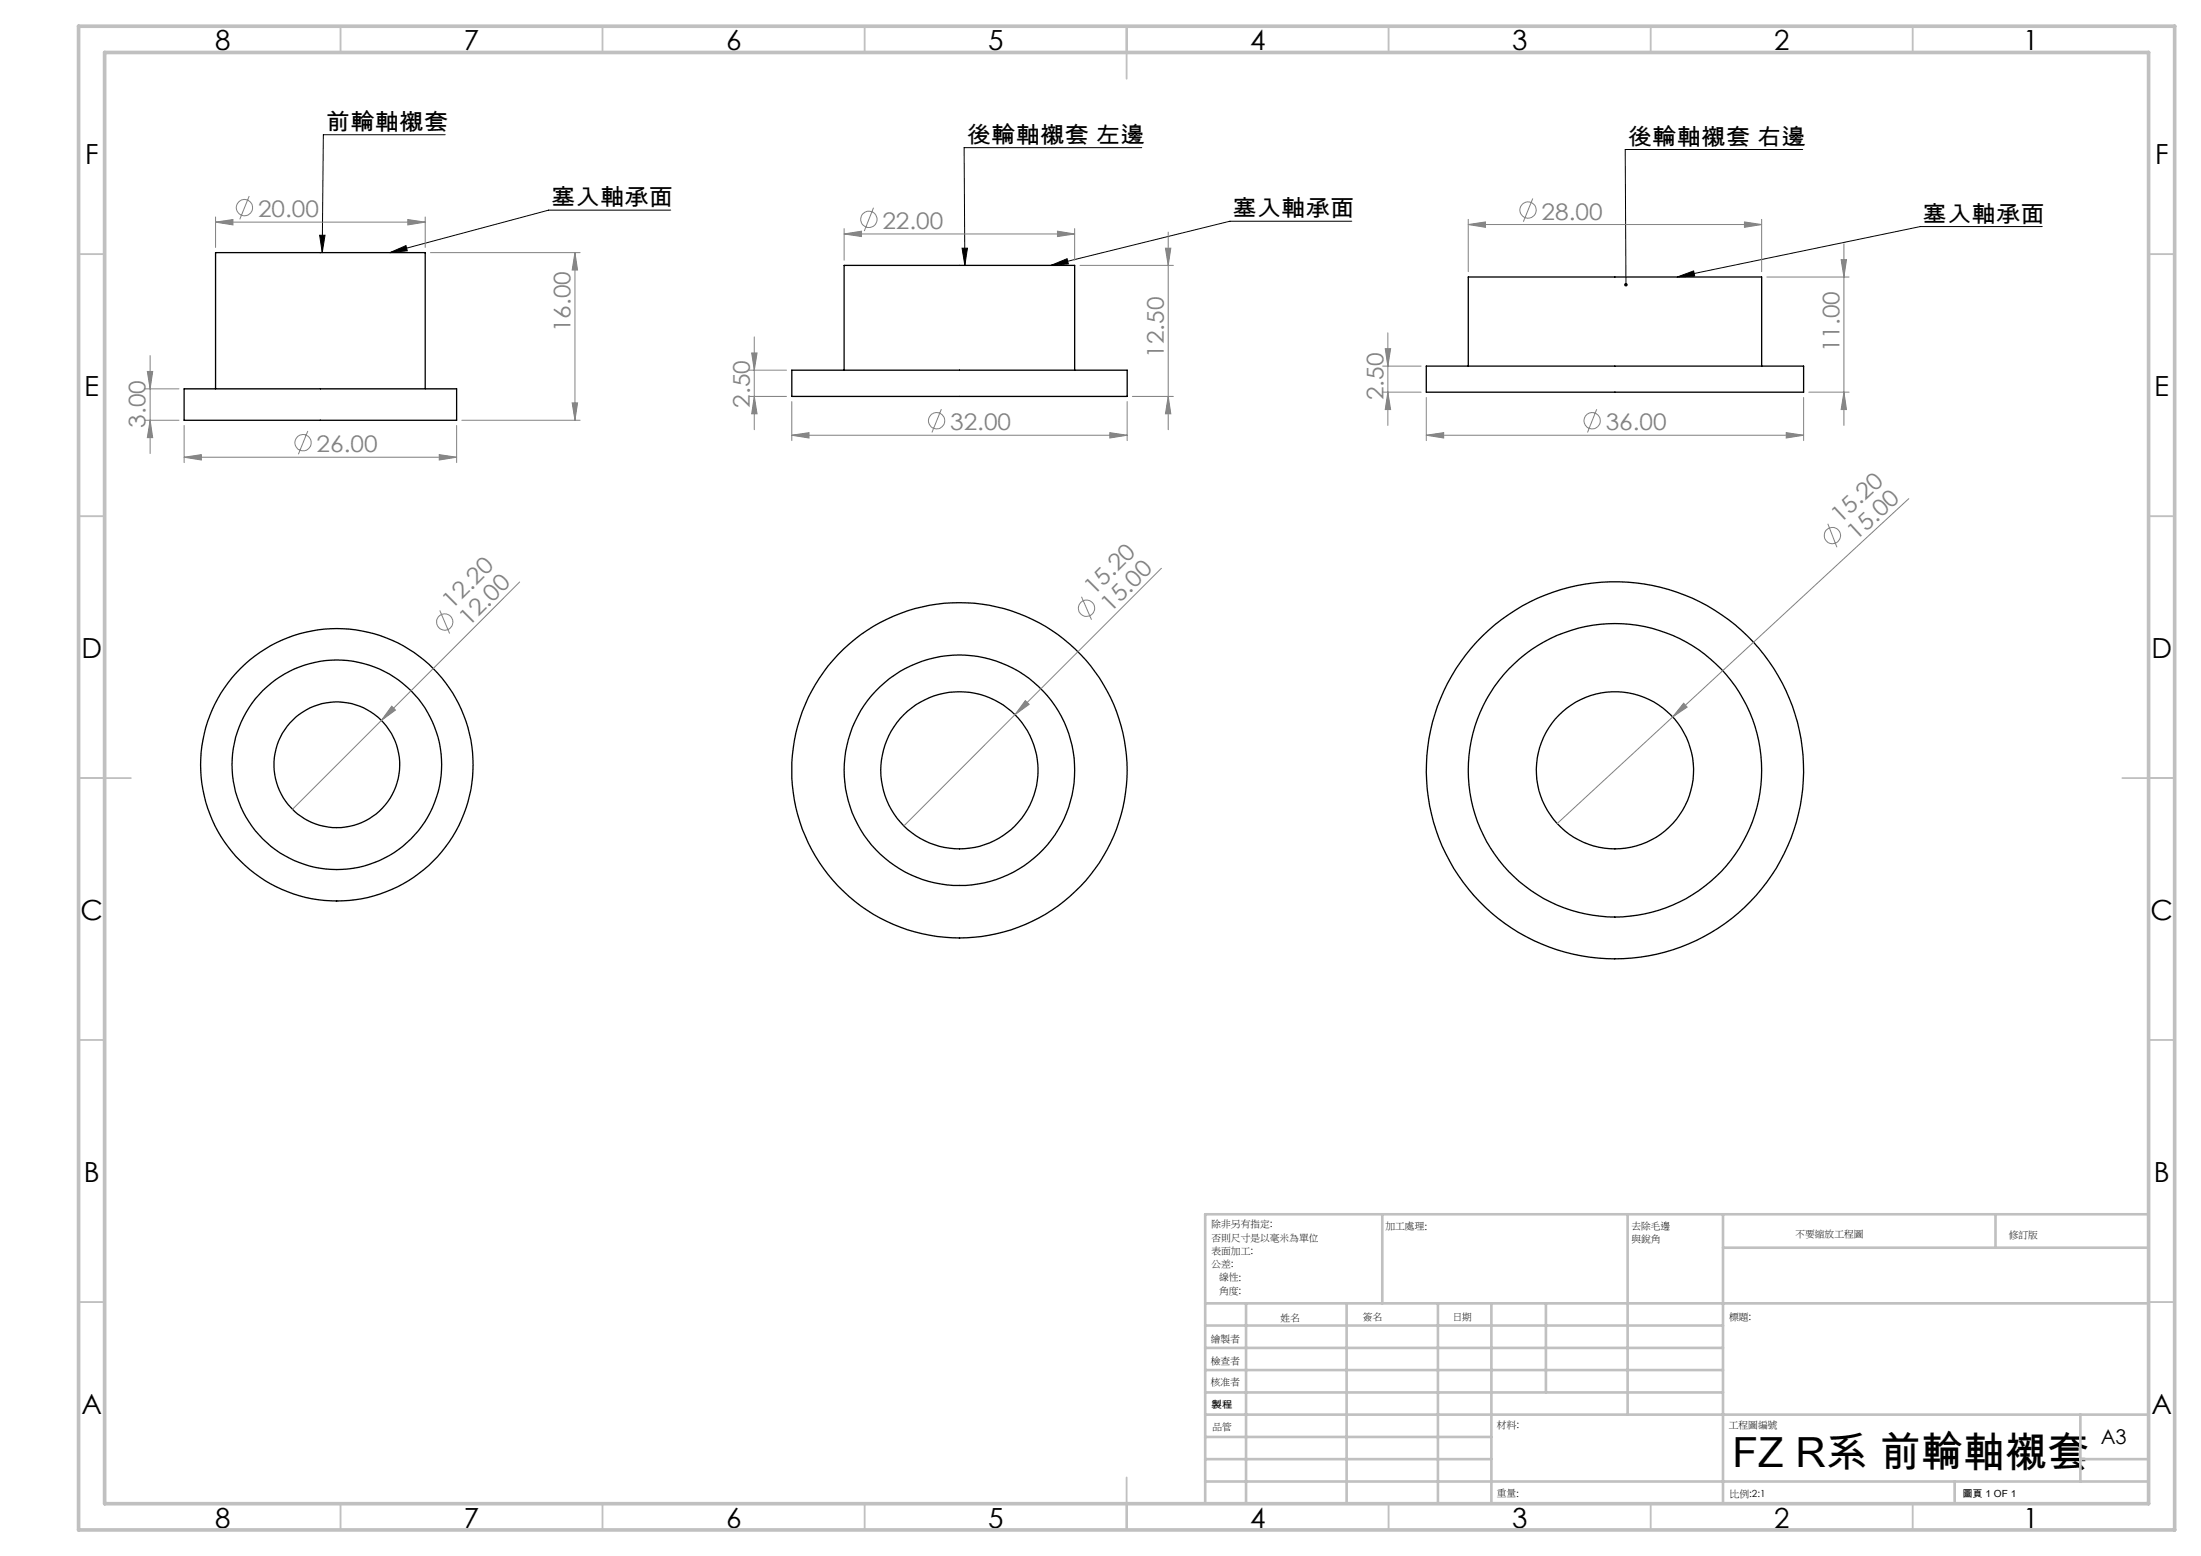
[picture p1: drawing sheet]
<svg xmlns="http://www.w3.org/2000/svg" width="420mm" height="297mm" viewBox="0 0 420 297" stroke-linecap="round" stroke-linejoin="round" font-family="sans-serif">
<g fill="none" stroke="#000" stroke-width=".25">
<path d="M35.1 74.2h52v6h-52zM41.1 74.2v-26h40v26M151.1 70.7h64v5h-64zM161.1 70.7v-20h44v20M272.2 69.9h72v5h-72zM280.2 69.9v-17h56v17"/>
<circle cx="64.3" cy="146" r="26"/>
<circle cx="64.3" cy="146" r="20"/>
<circle cx="64.3" cy="146" r="12"/>
<circle cx="183.1" cy="147" r="15"/>
<circle cx="183.1" cy="147" r="22"/>
<circle cx="183.1" cy="147" r="32"/>
<circle cx="308.2" cy="147" r="15"/>
<circle cx="308.2" cy="147" r="28"/>
<circle cx="308.2" cy="147" r="36"/>
</g>
<g fill="none" stroke="#808080" stroke-width=".19">
<path d="M47.6 37.4l-1.8 4.5M166.7 39.6l-1.8 4.5M292.5 37.9l-1.8 4.4M41.1 42.4l3.3-.5v1zM41.1 41.4v5.8M41.1 42.4h40M77.8 41.9l3.3 .5-3.3 .5zM81.1 41.4v5.8M82.1 48.2h28.6M109.7 48.2l.5 3.3h-1zM109.7 48.2v32M161.1 44.7l3.3-.6v1.1z"/>
<path d="M161.1 43.6v6.1M161.1 44.7h44M201.8 44.1l3.3 .6-3.3 .5zM205.1 43.6v6.1M206.1 50.7h17.8M222.4 47.4h1l-.5 3.3zM222.9 44.3v37.7M280.2 42.9l3.3-.5v1zM280.2 41.9v10M280.2 42.9h56M332.9 42.4l3.3 .5-3.3 .5zM336.2 41.9v10"/>
<path d="M337.1 52.9h15.7M351.3 49.6h1.1l-.5 3.3zM351.9 46.5v34.7M27.6 74.2h6.5M28.1 70.9h1l-.5 3.3zM28.6 67.9v18.7M109.2 76.9h1l-.5 3.3zM142.9 75.7h7.2M142.9 70.7h7.2M143.4 67.4h1.1l-.6 3.3zM143.9 75.7l.6 3.3h-1.1zM143.9 64.3v17.7"/>
<path d="M151.1 76.7v7.4M179.6 78.1l-1.8 4.4M215.1 76.7v7.4M216.1 75.7h7.8M222.9 75.7l.5 3.3h-1zM263.8 74.9h7.4M263.8 69.9h7.4M264.3 66.6h1.1l-.6 3.3zM264.8 74.9l.6 3.3h-1.1zM264.8 63.5v17.7M272.2 75.9v8.2M304.7 78.1l-1.8 4.4"/>
<path d="M344.2 75.9v8.2M345.2 74.9h7.6M351.9 74.9l.5 3.3h-1.1zM27.6 80.2h6.5M28.6 80.2l.5 3.3h-1zM35.1 87.3l3.3-.5v1zM35.1 81.2v7.1M35.1 87.3h52M58.7 82.3l-1.8 4.4M83.8 86.8l3.3 .5-3.3 .5zM87.1 81.2v7.1M88.1 80.2h22.6"/>
<path d="M151.1 83.1l3.3-.5v1zM151.1 83.1h64M211.8 82.6l3.3 .5-3.3 .5zM272.2 83.1l3.3-.5v1zM272.2 83.1h72M340.9 82.6l3.3 .5-3.3 .5zM348.8 100l1.7 4.5M364.2 95.2l-45 41.6M83.9 116.5l1.9 4.4M99.2 111.1l-43.4 43.4M206.4 113.9l1.9 4.4M221.6 108.5l-49.1 49.2"/>
<path d="M74.8 134.8l.7 .7-2.7 2zM195.7 133.7l.7 .7-2.7 2zM319.2 136.8l-22.1 20.4M321.3 134.2l.6 .8-2.7 1.8z"/>
<circle cx="46.6" cy="39.6" r="1.54"/>
<circle cx="165.8" cy="41.9" r="1.55"/>
<circle cx="291.6" cy="40.1" r="1.55"/>
<circle cx="57.8" cy="84.5" r="1.56"/>
<circle cx="178.7" cy="80.3" r="1.55"/>
<circle cx="303.8" cy="80.3" r="1.55"/>
<circle cx="84.9" cy="118.7" r="1.57"/>
<circle cx="207.3" cy="116.1" r="1.55"/>
<circle cx="349.7" cy="102.2" r="1.55"/>
</g>
<path d="M84.9 25.7h-23.2l-.2 22.5M217.9 28.2h-33.9l.1 22.5M344 28.5h-33.9l.2 25.9M61 44.9h1l-.5 3.3zM74.4 48.2l3.1-1.3 .2 1zM128 40.1h-23.3l-30.3 8.1M183.6 47.4h1l-.5 3.3zM200.6 50.7l3-1.3 .3 1zM258 42.2h-23.3l-34.1 8.5M320 52.9l3.2-1.2 .2 1zM389.7 43.2h-23.3l-46.4 9.7" fill="none" stroke="#000" stroke-width=".19"/>
<g fill="none" stroke="#c0c0c0" stroke-width=".35">
<path d="M65 5v5M115 5v5M165 5v5M215 5v10M265 5v5M315 5v5M365 5v5M15 48.5h5M410 48.5h5M15 98.5h5M410 98.5h5M15 148.5h10"/>
<path d="M405 148.5h10M15 198.5h5M410 198.5h5M15 248.5h5M410 248.5h5M65 287v5M115 287v5M165 287v5M215 282v10M265 287v5M315 287v5M365 287v5"/>
</g>
<g fill="none" stroke="#c0c0c0" stroke-width=".5">
<path d="M263.8 231.8v17M310.6 231.8v38.2M328.8 231.8v55.2M328.8 238.2h81.2M380.8 231.8v6.4M410 231.8h-180v55.2M230 248.8h180M230 257.3h98.8M230 253h98.8M237.8 248.8v38.2M257 248.8v38.2M274.4 248.8v38.2"/>
<path d="M284.6 248.8v38.2M295 248.8v17M230 265.8h98.8M230 261.5h98.8M230 278.5h54.6M230 274.3h54.6M230 270h180M397 278.5h13M397 270v12.8M230 282.8h180M373 282.8v4.2"/>
</g>
<path d="M15 5h400v287h-400zM20 10h390v277h-390z" fill="none" stroke="#c0c0c0" stroke-width=".7"/>
<path d="M74.4 48.2l3.1-1.3 .2 1zM61 44.9h1l-.5 3.3zM200.6 50.7l3-1.3 .3 1zM183.6 47.4h1l-.5 3.3zM320 52.9l3.2-1.2 .2 1zM310 54.1a.34 .34 0 0 0 .3 .6v-.3v.3a.34 .34 0 0 0 .3-.5 .34 .34 0 0 0-.6-.1z" fill="#000"/>
<g fill="#808080">
<path d="M321.3 134.2l.6 .8-2.7 1.8z"/>
<path d="M195.7 133.7l.7 .7-2.7 2z"/>
<path d="M74.8 134.8l.7 .7-2.7 2z"/>
<path d="M83.8 86.8l3.3 .5-3.3 .5zM35.1 87.3l3.3-.5v1zM77.8 41.9l3.3 .5-3.3 .5zM41.1 42.4l3.3-.5v1zM211.8 82.6l3.3 .5-3.3 .5zM151.1 83.1l3.3-.5v1zM201.8 44.1l3.3 .6-3.3 .5zM161.1 44.7l3.3-.6v1.1zM340.9 82.6l3.3 .5-3.3 .5zM272.2 83.1l3.3-.5v1zM332.9 42.4l3.3 .5-3.3 .5zM280.2 42.9l3.3-.5v1z"/>
<path d="M109.2 76.9h1l-.5 3.3zM109.7 48.2l.5 3.3h-1zM222.9 75.7l.5 3.3h-1zM222.4 47.4h1l-.5 3.3zM351.9 74.9l.5 3.3h-1.1zM351.3 49.6h1.1l-.5 3.3z"/>
<path d="M28.1 70.9h1l-.5 3.3zM28.6 80.2l.5 3.3h-1zM143.4 67.4h1.1l-.6 3.3zM143.9 75.7l.6 3.3h-1.1zM264.3 66.6h1.1l-.6 3.3zM264.8 74.9l.6 3.3h-1.1z"/>
</g>
<text font-size="7.9" x="330.6" y="280">FZ R系 前輪軸襯套</text>
<g font-size="5.3">
<text x="41" y="9.6">8</text>
<text x="88.5" y="9.6">7</text>
<text x="138.5" y="9.6">6</text>
<text x="188.5" y="9.6">5</text>
<text x="238.5" y="9.6">4</text>
<text x="288.5" y="9.6">3</text>
<text x="338.5" y="9.6">2</text>
<text x="386" y="9.6">1</text>
<text x="16.2" y="31.4">F</text>
<text x="411.2" y="31.4">F</text>
<text x="16.1" y="75.6">E</text>
<text x="411.1" y="75.6">E</text>
<text x="15.5" y="125.6">D</text>
<text x="410.5" y="125.6">D</text>
<text x="15.4" y="175.6">C</text>
<text x="410.4" y="175.6">C</text>
<text x="16" y="225.6">B</text>
<text x="411" y="225.6">B</text>
<text x="15.5" y="269.9">A</text>
<text x="410.5" y="269.9">A</text>
<text x="41" y="291.6">8</text>
<text x="88.5" y="291.6">7</text>
<text x="138.5" y="291.6">6</text>
<text x="188.5" y="291.6">5</text>
<text x="238.5" y="291.6">4</text>
<text x="288.5" y="291.6">3</text>
<text x="338.5" y="291.6">2</text>
<text x="386" y="291.6">1</text>
</g>
<g font-size="4.4">
<text x="62.2" y="24.8">前輪軸襯套</text>
<text x="184.5" y="27.2">後輪軸襯套 左邊</text>
<text x="310.6" y="27.6">後輪軸襯套 右邊</text>
<text x="105.2" y="39.2">塞入軸承面</text>
<text x="235.2" y="41.3">塞入軸承面</text>
<text x="366.9" y="42.3">塞入軸承面</text>
</g>
<g font-size="4.4" fill="#808080">
<text x="49.2" y="41.5">20.00</text>
<text x="294.2" y="41.9">28.00</text>
<text x="168.4" y="43.7">22.00</text>
<text x="108.8" y="63.4" transform="rotate(-90 108.8 63.4)">16.00</text>
<text x="222.1" y="68.3" transform="rotate(-90 222.1 68.3)">12.50</text>
<text x="351" y="67.2" transform="rotate(-90 351 67.2)">11.00</text>
<text x="143.1" y="77.8" transform="rotate(-90 143.1 77.8)">2.50</text>
<text x="264" y="76.4" transform="rotate(-90 264 76.4)">2.50</text>
<text x="27.8" y="81.7" transform="rotate(-90 27.8 81.7)">3.00</text>
<text x="181.3" y="82.1">32.00</text>
<text x="306.4" y="82.1">36.00</text>
<text x="60.4" y="86.3">26.00</text>
<text x="351.1" y="100" transform="rotate(-43 351.1 100)">15.20</text>
<text x="354.2" y="103.3" transform="rotate(-43 354.2 103.3)">15.00</text>
<text x="208.7" y="113.8" transform="rotate(-45 208.7 113.8)">15.20</text>
<text x="86.2" y="116.4" transform="rotate(-45 86.2 116.4)">12.20</text>
<text x="89.4" y="119.6" transform="rotate(-45 89.4 119.6)">12.00</text>
<text x="211.9" y="117" transform="rotate(-45 211.9 117)">15.00</text>
</g>
<text font-size="3.9" x="400.9" y="275.6">A3</text>
<g font-size="1.9">
<text x="231.2" y="234.2">除非另有指定:</text>
<text x="231.2" y="236.8">否則尺寸是以毫米為單位</text>
<text x="231.2" y="239.3">表面加工:</text>
<text x="264.4" y="234.6">加工處理:</text>
<text x="311.3" y="234.6">去除毛邊</text>
<text x="311.3" y="237.1">與銳角</text>
<text x="342.6" y="236">不要縮放工程圖</text>
<text x="383.3" y="236.2">修訂版</text>
<text x="231.2" y="241.8">公差:</text>
<text x="232.6" y="244.4">線性:</text>
<text x="232.6" y="246.9">角度:</text>
<text x="260" y="252">簽名</text>
<text x="277.2" y="252">日期</text>
<text x="330" y="252">標題:</text>
<text x="231" y="256.1">繪製者</text>
<text x="244.3" y="252.1">姓名</text>
<text x="231" y="260.4">檢查者</text>
<text x="231" y="264.5">核准者</text>
<text x="231.2" y="268.8">製程</text>
<text x="231.3" y="273">品管</text>
<text x="285.6" y="272.6">材料:</text>
<text x="329.9" y="272.6">工程圖編號</text>
<text x="285.6" y="285.6">重量:</text>
<text x="330.1" y="285.7">比例:2:1</text>
<text x="374.5" y="285.7">圖頁 1 OF 1</text>
</g>
</svg>
